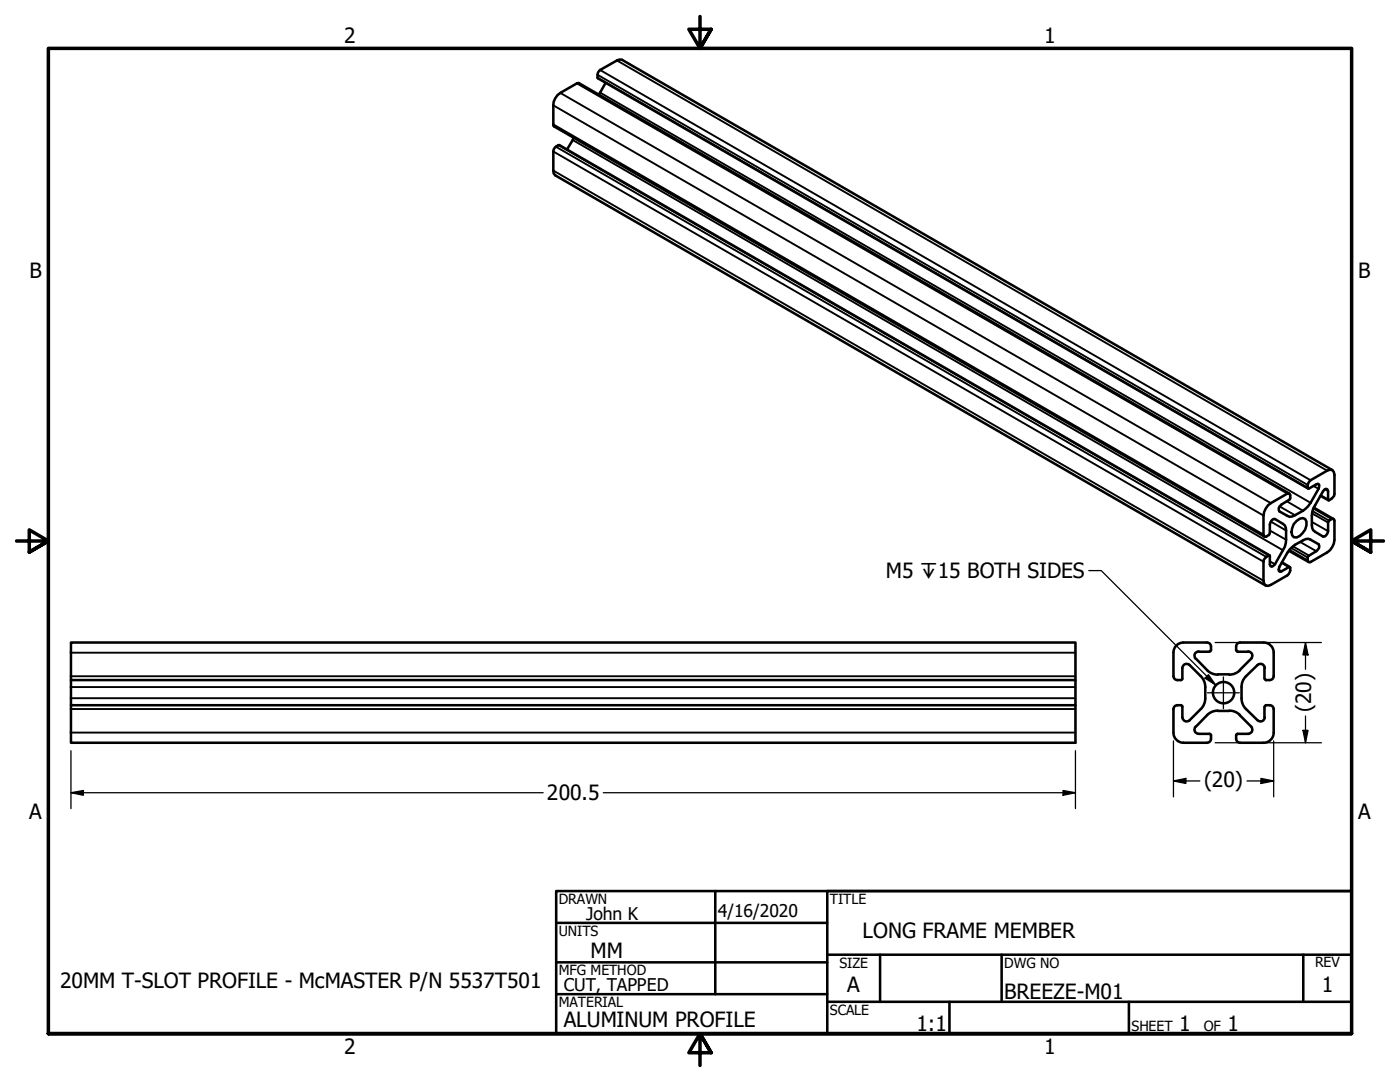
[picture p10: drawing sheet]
<svg xmlns="http://www.w3.org/2000/svg" width="279mm" height="216mm" viewBox="0 0 279 216" stroke-linecap="round" stroke-linejoin="round" font-family="sans-serif">
<!-- layer: Visible (ANSI) -->
<g fill="none" stroke="#000" stroke-width=".51">
<path d="M120.8 16.6l-1.3 2.3M114.5 27.5l-1.3 2.3M257.3 98.5l-141.8-81.9h-.4l-3.3 1.9a3 3 0 0 0-1.4 2.5v4.1l.2 .1 141.7 81.9M263.5 98.9l1.6 .9M265.9 93.8l-141.8-81.9h-.5l-.5 .2-3.3 1.9a1.39 1.39 0 0 0-.5 1.6l141.7 81.9M253 100.8l3.9-2.3 .3-.1 .3 .4-.1 .8a4.3 4.3 0 0 0-2.2 1.7v.5a3.4 3.4 0 0 0 2.7 1.3 7.3 7.3 0 0 0 3.7-2.8l1.5-2.8 .2-.8-.3-.2-2 1a1.46 1.46 0 0 1 .6-1.7l3.3-1.9 .5-.2 .5 .1 .3 .4 .1 .5v3.9a1.62 1.62 0 0 1-1.2 1.2l-.1-1.8-.1-.3-.2-.2-.3 .2a17.2 17.2 0 0 0-2.5 4.5 6.7 6.7 0 0 0 .2 3.6l1.9 1.3a1.08 1.08 0 0 0 1-1.1l.1-1.9 .9-.6 .3 .1v.3v3.9a3.3 3.3 0 0 1-1.4 2.4l-3.6 2-.3-.4v-.8a4.3 4.3 0 0 0 2.3-1.7v-.5a3.4 3.4 0 0 0-2.7-1.2 7.3 7.3 0 0 0-3.7 2.7l-1.6 2.8-.1 .8 .3 .2 1.9-.9a1.46 1.46 0 0 1-.5 1.6l-3.3 1.9-.6 .2-.4-.1-.3-.3-.1-.6v-3.8a1.62 1.62 0 0 1 1.2-1.3v1.8l.2 .4 .2 .1 .3-.2a16 16 0 0 0 2.5-4.5 6.7 6.7 0 0 0-.2-3.6l-2-1.2a1.08 1.08 0 0 0-1 1v2l-.9 .5-.3-.1v-.3v-3.8l.1-.7zM253.4 110.8l-141.8-81.8a1.44 1.44 0 0 0-1.2 1.2v3.8l.1 .6 .3 .4 141.8 81.8M255.8 112.2l1.6 1M257.2 109.9l4 2.2M258.8 103.9l.6-.4 .6-.1 .5 .2a2.77 2.77 0 0 1-1.7 3.7l-.6-.1a2.06 2.06 0 0 1 0-2.6zM262.2 101.3l3.9 2.3M14.2 135.7v5h200.4"/>
<path d="M214.6 135.7h-200.4v-7.5h200.4v20h-200.4v-7.5M234.2 134.9a.79 .79 0 0 0 .8 .8M234.9 135.7h.7M236 133.3v2.1M236 135.4l-.3 .3M236 133.3a.86 .86 0 0 1 .5-.8 .86 .86 0 0 1 .9 .2l2.2 2.2M236.2 128.2h4.7M236.2 128.2a2 2 0 0 0-2 2v4.7M238.7 131.4l2.6 2.6 .8 .5 .9 .1M239.2 130a.86 .86 0 0 0-.8 .5 .86 .86 0 0 0 .2 .9M239.3 130h2.1M239.7 134.9l.5 .8 .3 1.4"/>
<path d="M240.5 139.4l-.1 .9-.4 .8-2.6 2.6a.85 .85 0 0 1-.9 .2 .85 .85 0 0 1-.5-.8M240.5 137.1v2.2M240.9 128.2a.79 .79 0 0 1 .8 .8l-.1 .8-.2 .2M243 134.6h2.3M247 130h2.1M247.5 133.7l-1.2 .8-1 .1M247.8 137.1v2.2M247.8 139.4v.4a2.94 2.94 0 0 0 .9 1.7l2.2 2.2a.86 .86 0 0 0 1 .2 .86 .86 0 0 0 .5-.8M248.7 134.9l-.6 .8-.3 1.4M249.1 130a.86 .86 0 0 1 .8 .5 .86 .86 0 0 1-.2 .9l-2.3 2.3M252.2 128.2h-4.7a.79 .79 0 0 0-.8 .8v.7l.3 .3M252.2 128.2a2 2 0 0 1 2 2v4.7"/>
<path d="M252.3 133.3v2.1M252.4 135.4l.3 .3M252.4 133.3a.86 .86 0 0 0-.5-.8 .86 .86 0 0 0-1 .2l-2.2 2.2M252.7 135.7h.7M254.2 134.9a.79 .79 0 0 1-.8 .8M234.9 140.7h.7M235 140.7a.79 .79 0 0 0-.8 .8v4.7a2 2 0 0 0 2 2M235.7 140.7l.3 .3M236 141v2.1M236.2 148.2h4.7M238.6 145a.86 .86 0 0 0-.2 .9 .86 .86 0 0 0 .8 .5M239.3 146.4h2.1l.3 .3"/>
<path d="M241.7 146.7v.7a.79 .79 0 0 1-.8 .8M243 141.9h2.3M243 141.8l-.9 .1-.8 .5-2.6 2.6M245.3 141.8l1.4 .3 .8 .6M246.7 146.7v.7a.79 .79 0 0 0 .8 .8h4.7M247.4 142.7l2.3 2.3a.86 .86 0 0 1 .2 .9 .86 .86 0 0 1-.8 .5M249.1 146.4h-2.1l-.3 .3M252.3 141v2.1M252.7 140.7h.7M252.7 140.7l-.3 .3M253.4 140.7a.79 .79 0 0 1 .8 .8v4.7a2 2 0 0 1-2 2"/>
<circle cx="244.2" cy="138.2" r="2.13"/>
</g>
<!-- layer: Visible Narrow (ANSI) -->
<g fill="none" stroke="#000" stroke-width=".38">
<path d="M111.8 18.5l141.8 81.9M115.1 16.6l141.8 81.9M119.3 14.9l141.7 81.9M119.3 15.5l141.7 81.8M119.8 14l141.8 81.8M119.8 18.5l141.8 81.8M123.1 12.1l141.8 81.8M110.4 24.8l141.8 81.9M110.4 21l141.8 81.9M110.4 30.2l141.8 81.9M110.4 34l141.8 81.9M110.9 29.3l141.8 81.8"/>
<path d="M111.4 29l141.8 81.8M114.3 27.9l141.7 81.9M262.1 97l1 .5M263.6 98.8l1.4 .9M264.4 97.6l.6 .4M253.4 105.9l3.3 1.8M253.4 112l1 .6M253.6 104.1l3.1 1.8M255.1 113.7l.7 .3M255.3 101l3.1 1.8M255.8 112.3l1.4 .9M256.8 100l3.2 1.9"/>
<path d="M257.4 109.7l3.6 2.1M257.7 109.3l3.3 2M258.1 109l3.1 1.9M259.5 108.1l3.2 1.9M261.8 102.4l3.2 1.9M261.8 104.1l3.2 1.9M261.9 102l3.3 1.9M262.1 101.5l3.6 2.1M14.2 130.2h200.4M14.2 134.9h200.4M14.2 137.1h200.4M14.2 139.3h200.4"/>
<path d="M14.2 141.5h200.4M14.2 146.2h200.4"/>
</g>
<!-- layer: Border (ANSI) -->
<path d="M139.7 3.3v6.4l-2.2-3.9h4.4l-2.2 3.9 2.2-3.9M3.3 107.9h6.4l-3.9-2.2v4.5l3.9-2.3-3.9 2.3M276.1 107.9h-6.4l3.9-2.2v4.5l-3.9-2.3 3.9 2.3M9.7 206.2v-196.5h260v196.5h-260h260M141.9 210.1l-2.2-3.9 2.2 3.9h-4.4l2.2-3.9v6.4" fill="none" stroke="#000" stroke-width=".7"/>
<!-- layer: Title (ANSI) -->
<g fill="none" stroke="#000" stroke-width=".51">
<path d="M111 177.8h158.7v28.4h-158.7zM142.7 177.8v20.6M269.7 177.8h-104.6v28.4M111 184.1h54.1M111 192h54.1M111 198.4h54.1M165.1 190.5h104.6M165.1 199.9h104.6M175.6 190.5v9.4M189.5 199.9v6.3M199.9 190.5v9.4M225.3 199.9v6.3"/>
<path d="M260.1 190.5v9.4"/>
</g>
<!-- layer: Dimension (ANSI) -->
<g fill="none" stroke="#000" stroke-width=".25">
<path d="M242.5 128.2h21.2M260.5 128.2l.5 2.5h-1zM260.5 128.2v5.3M14.2 158.2l2.4-.5v1zM14.2 158.2h94.2M14.2 149.8v11.6M120.4 158.2h94.2M212.2 157.7l2.4 .5-2.4 .5zM214.6 149.8v11.6M234.2 155.8l2.5-.5v1zM234.2 155.8h5.3M234.2 147.8v11.2"/>
<path d="M242.5 148.2h21.2M248.9 155.8h5.3M251.7 155.3l2.5 .5-2.5 .5zM254.2 147.8v11.2M260 145.7h1l-.5 2.5zM260.5 142.9v5.3"/>
</g>
<g fill="#000">
<path d="M260.5 128.2l.5 2.5h-1z" fill-rule="evenodd"/>
<path d="M14.2 158.2l2.4-.5v1z" fill-rule="evenodd"/>
<path d="M212.2 157.7l2.4 .5-2.4 .5z" fill-rule="evenodd"/>
<path d="M234.2 155.8l2.5-.5v1z" fill-rule="evenodd"/>
<path d="M251.7 155.3l2.5 .5-2.5 .5z" fill-rule="evenodd"/>
<path d="M260 145.7h1l-.5 2.5z" fill-rule="evenodd"/>
</g>
<!-- layer: Symbol (ANSI) -->
<path d="M217.3 113.9h2.5l22.8 22.8M240.5 135.3l.7-.7 1.4 2.1z" fill="none" stroke="#000" stroke-width=".25"/>
<path d="M240.5 135.3l.7-.7 1.4 2.1z" fill-rule="evenodd" fill="#000"/>
<!-- layer: Center Mark (ANSI) -->
<path d="M241 138.2h6.3M244.2 135.1v6.3" fill="none" stroke="#000" stroke-width=".25"/>
<g font-size="4.2">
<text x="68.7" y="8.6">2</text>
<text x="208.4" y="8.6">1</text>
<text x="5.9" y="55.5">B</text>
<text x="271.1" y="55.5">B</text>
<text x="176.8" y="115.4">M5 ↧15 BOTH SIDES</text>
<text x="261.7" y="142.1" transform="rotate(-90 261.7 142.1)">(20)</text>
<text x="109.2" y="159.7">200.5</text>
<text x="240.3" y="157">(20)</text>
<text x="5.8" y="163.4">A</text>
<text x="271" y="163.4">A</text>
<text x="117.9" y="191.1">MM</text>
<text x="172.1" y="187.2">LONG FRAME MEMBER</text>
<text x="12" y="197.2">20MM T-SLOT PROFILE - McMASTER P/N 5537T501</text>
<text x="169.1" y="198">A</text>
<text x="263.8" y="198">1</text>
<text x="200.4" y="199.3">BREEZE-M01</text>
<text x="112.5" y="204.9">ALUMINUM PROFILE</text>
<text x="182.9" y="205.7">1:1</text>
<text x="235.3" y="205.7">1</text>
<text x="245" y="205.7">1</text>
<text x="68.7" y="210.3">2</text>
<text x="208.4" y="210.3">1</text>
</g>
<g font-size="3.5">
<text x="117" y="183.6">John K</text>
<text x="143.3" y="183.1">4/16/2020</text>
<text x="112.5" y="197.7">CUT, TAPPED</text>
</g>
<g font-size="2.8">
<text x="111.5" y="180.3">DRAWN</text>
<text x="165.6" y="180.3">TITLE</text>
<text x="111.5" y="186.8">UNITS</text>
<text x="111.5" y="194.6">MFG METHOD</text>
<text x="167.5" y="193.1">SIZE</text>
<text x="200.4" y="193.1">DWG NO</text>
<text x="262.4" y="193">REV</text>
<text x="111.5" y="200.9">MATERIAL</text>
<text x="165.6" y="202.5">SCALE</text>
<text x="225.8" y="205.7">SHEET</text>
<text x="240.2" y="205.7">OF</text>
</g>
</svg>
